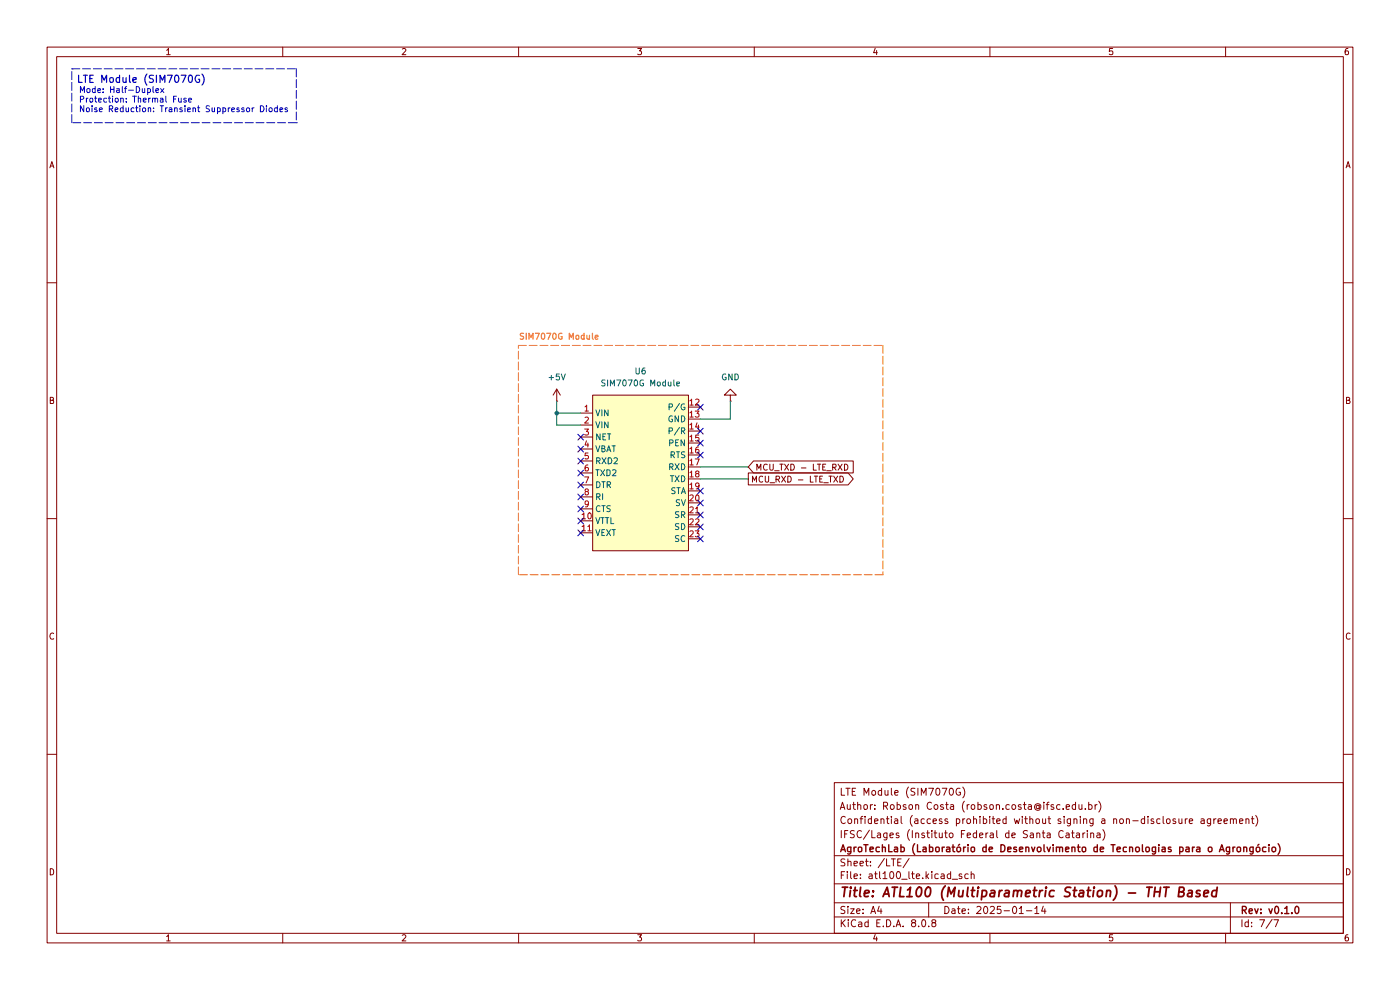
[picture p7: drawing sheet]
(kicad_sch
 (version 20231120)
 (generator "eeschema")
 (generator_version "8.0")
 (paper "A4")
 (title_block
  (title "ATL100 (Multiparametric Station) - THT Based")
  (date "2025-01-14")
  (rev "v0.1.0")
  (company "AgroTechLab (Laboratório de Desenvolvimento de Tecnologias para o Agrongócio)")
  (comment 1 "IFSC/Lages (Instituto Federal de Santa Catarina)")
  (comment 2 "Confidential (access prohibited without signing a non-disclosure agreement)")
  (comment 3 "Author: Robson Costa (robson.costa@ifsc.edu.br)")
  (comment 4 "LTE Module (SIM7070G)"))
 (lib_symbols
  (symbol "AgroTechLab:SIM7070G Module" (exclude_from_sim no) (in_bom yes) (on_board yes)
   (property "Reference" "U" (at -9.398 17.526 0) (effects (font (size 1.27 1.27))))
   (property "Value" "SIM7070G Module" (at 1.016 -18.034 0) (effects (font (size 1.27 1.27))))
   (property "Footprint" "AgroTechLab:SIM7070G Module" (at 2.286 -26.416 0) (effects (font (size 1.27 1.27)) (hide yes)))
   (property "Datasheet" "" (at -3.81 12.7 0) (effects (font (size 1.27 1.27)) (hide yes)))
   (property "Description" "LTE SIM7070G Module" (at 1.27 -20.32 0) (effects (font (size 1.27 1.27)) (hide yes)))
   (property "Manufacturer" "OEM" (at 1.27 -22.352 0) (effects (font (size 1.27 1.27)) (hide yes)))
   (property "Part Number" "OEM" (at 1.27 -24.384 0) (effects (font (size 1.27 1.27)) (hide yes)))
   (symbol "SIM7070G Module_1_1"
    (rectangle (start -10.16 16.51) (end 10.16 -16.51) (stroke (width 0) (type default)) (fill (type background)))
    (pin power_in line (at -12.7 12.7 0) (length 2.54) (name "VIN" (effects (font (size 1.27 1.27)))) (number "1" (effects (font (size 1.27 1.27)))))
    (pin bidirectional line (at -12.7 -10.16 0) (length 2.54) (name "VTTL" (effects (font (size 1.27 1.27)))) (number "10" (effects (font (size 1.27 1.27)))))
    (pin power_out line (at -12.7 -12.7 0) (length 2.54) (name "VEXT" (effects (font (size 1.27 1.27)))) (number "11" (effects (font (size 1.27 1.27)))))
    (pin power_in line (at 12.7 13.97 180) (length 2.54) (name "P/G" (effects (font (size 1.27 1.27)))) (number "12" (effects (font (size 1.27 1.27)))))
    (pin power_in line (at 12.7 11.43 180) (length 2.54) (name "GND" (effects (font (size 1.27 1.27)))) (number "13" (effects (font (size 1.27 1.27)))))
    (pin bidirectional line (at 12.7 8.89 180) (length 2.54) (name "P/R" (effects (font (size 1.27 1.27)))) (number "14" (effects (font (size 1.27 1.27)))))
    (pin bidirectional line (at 12.7 6.35 180) (length 2.54) (name "PEN" (effects (font (size 1.27 1.27)))) (number "15" (effects (font (size 1.27 1.27)))))
    (pin bidirectional line (at 12.7 3.81 180) (length 2.54) (name "RTS" (effects (font (size 1.27 1.27)))) (number "16" (effects (font (size 1.27 1.27)))))
    (pin bidirectional line (at 12.7 1.27 180) (length 2.54) (name "RXD" (effects (font (size 1.27 1.27)))) (number "17" (effects (font (size 1.27 1.27)))))
    (pin bidirectional line (at 12.7 -1.27 180) (length 2.54) (name "TXD" (effects (font (size 1.27 1.27)))) (number "18" (effects (font (size 1.27 1.27)))))
    (pin bidirectional line (at 12.7 -3.81 180) (length 2.54) (name "STA" (effects (font (size 1.27 1.27)))) (number "19" (effects (font (size 1.27 1.27)))))
    (pin power_in line (at -12.7 10.16 0) (length 2.54) (name "VIN" (effects (font (size 1.27 1.27)))) (number "2" (effects (font (size 1.27 1.27)))))
    (pin bidirectional line (at 12.7 -6.35 180) (length 2.54) (name "SV" (effects (font (size 1.27 1.27)))) (number "20" (effects (font (size 1.27 1.27)))))
    (pin bidirectional line (at 12.7 -8.89 180) (length 2.54) (name "SR" (effects (font (size 1.27 1.27)))) (number "21" (effects (font (size 1.27 1.27)))))
    (pin bidirectional line (at 12.7 -11.43 180) (length 2.54) (name "SD" (effects (font (size 1.27 1.27)))) (number "22" (effects (font (size 1.27 1.27)))))
    (pin bidirectional line (at 12.7 -13.97 180) (length 2.54) (name "SC" (effects (font (size 1.27 1.27)))) (number "23" (effects (font (size 1.27 1.27)))))
    (pin bidirectional line (at -12.7 7.62 0) (length 2.54) (name "NET" (effects (font (size 1.27 1.27)))) (number "3" (effects (font (size 1.27 1.27)))))
    (pin power_in line (at -12.7 5.08 0) (length 2.54) (name "VBAT" (effects (font (size 1.27 1.27)))) (number "4" (effects (font (size 1.27 1.27)))))
    (pin bidirectional line (at -12.7 2.54 0) (length 2.54) (name "RXD2" (effects (font (size 1.27 1.27)))) (number "5" (effects (font (size 1.27 1.27)))))
    (pin bidirectional line (at -12.7 0 0) (length 2.54) (name "TXD2" (effects (font (size 1.27 1.27)))) (number "6" (effects (font (size 1.27 1.27)))))
    (pin bidirectional line (at -12.7 -2.54 0) (length 2.54) (name "DTR" (effects (font (size 1.27 1.27)))) (number "7" (effects (font (size 1.27 1.27)))))
    (pin bidirectional line (at -12.7 -5.08 0) (length 2.54) (name "RI" (effects (font (size 1.27 1.27)))) (number "8" (effects (font (size 1.27 1.27)))))
    (pin bidirectional line (at -12.7 -7.62 0) (length 2.54) (name "CTS" (effects (font (size 1.27 1.27)))) (number "9" (effects (font (size 1.27 1.27)))))))
  (symbol "power:+5V"
   (power)
   (pin_numbers hide)
   (pin_names
    (offset 0) hide) (exclude_from_sim no) (in_bom yes) (on_board yes)
   (property "Reference" "#PWR" (at 0 -3.81 0) (effects (font (size 1.27 1.27)) (hide yes)))
   (property "Value" "+5V" (at 0 3.556 0) (effects (font (size 1.27 1.27))))
   (property "Footprint" "" (at 0 0 0) (effects (font (size 1.27 1.27)) (hide yes)))
   (property "Datasheet" "" (at 0 0 0) (effects (font (size 1.27 1.27)) (hide yes)))
   (property "Description" "Power symbol creates a global label with name \"+5V\"" (at 0 0 0) (effects (font (size 1.27 1.27)) (hide yes)))
   (symbol "+5V_0_1"
    (polyline (pts (xy -0.762 1.27) (xy 0 2.54)) (stroke (width 0) (type default)) (fill (type none)))
    (polyline (pts (xy 0 0) (xy 0 2.54)) (stroke (width 0) (type default)) (fill (type none)))
    (polyline (pts (xy 0 2.54) (xy 0.762 1.27)) (stroke (width 0) (type default)) (fill (type none))))
   (symbol "+5V_1_1"
    (pin power_in line (at 0 0 90) (length 0) (name "~" (effects (font (size 1.27 1.27)))) (number "1" (effects (font (size 1.27 1.27)))))))
  (symbol "power:GND"
   (power)
   (pin_numbers hide)
   (pin_names
    (offset 0) hide) (exclude_from_sim no) (in_bom yes) (on_board yes)
   (property "Reference" "#PWR" (at 0 -6.35 0) (effects (font (size 1.27 1.27)) (hide yes)))
   (property "Value" "GND" (at 0 -3.81 0) (effects (font (size 1.27 1.27))))
   (property "Footprint" "" (at 0 0 0) (effects (font (size 1.27 1.27)) (hide yes)))
   (property "Datasheet" "" (at 0 0 0) (effects (font (size 1.27 1.27)) (hide yes)))
   (property "Description" "Power symbol creates a global label with name \"GND\" , ground" (at 0 0 0) (effects (font (size 1.27 1.27)) (hide yes)))
   (symbol "GND_0_1"
    (polyline (pts (xy 0 0) (xy 0 -1.27) (xy 1.27 -1.27) (xy 0 -2.54) (xy -1.27 -1.27) (xy 0 -1.27)) (stroke (width 0) (type default)) (fill (type none))))
   (symbol "GND_1_1"
    (pin power_in line (at 0 0 270) (length 0) (name "~" (effects (font (size 1.27 1.27)))) (number "1" (effects (font (size 1.27 1.27))))))))
 (junction
  (at 118.11 87.63)
  (diameter 0)
  (color 0 0 0 0))
 (no_connect
  (at 123.19 105.41))
 (no_connect
  (at 148.59 104.14))
 (no_connect
  (at 148.59 114.3))
 (no_connect
  (at 148.59 109.22))
 (no_connect
  (at 148.59 106.68))
 (no_connect
  (at 123.19 92.71))
 (no_connect
  (at 123.19 97.79))
 (no_connect
  (at 123.19 110.49))
 (no_connect
  (at 148.59 96.52))
 (no_connect
  (at 123.19 113.03))
 (no_connect
  (at 123.19 100.33))
 (no_connect
  (at 148.59 86.36))
 (no_connect
  (at 148.59 93.98))
 (no_connect
  (at 123.19 95.25))
 (no_connect
  (at 148.59 111.76))
 (no_connect
  (at 123.19 107.95))
 (no_connect
  (at 148.59 91.44))
 (no_connect
  (at 123.19 102.87))
 (wire
  (pts (xy 148.59 99.06) (xy 158.75 99.06))
  (stroke (width 0) (type default)))
 (wire
  (pts (xy 148.59 88.9) (xy 154.94 88.9))
  (stroke (width 0) (type default)))
 (wire
  (pts (xy 118.11 90.17) (xy 118.11 87.63))
  (stroke (width 0) (type default)))
 (wire
  (pts (xy 123.19 90.17) (xy 118.11 90.17))
  (stroke (width 0) (type default)))
 (wire
  (pts (xy 154.94 85.09) (xy 154.94 88.9))
  (stroke (width 0) (type default)))
 (wire
  (pts (xy 118.11 85.09) (xy 118.11 87.63))
  (stroke (width 0) (type default)))
 (wire
  (pts (xy 118.11 87.63) (xy 123.19 87.63))
  (stroke (width 0) (type default)))
 (wire
  (pts (xy 148.59 101.6) (xy 158.75 101.6))
  (stroke (width 0) (type default)))
 (rectangle
  (start 15.24 14.605)
  (end 62.865 26.035)
  (stroke (width 0) (type dash))
  (fill (type none)))
 (rectangle
  (start 109.982 73.279)
  (end 187.325 121.92)
  (stroke (width 0) (type dash) (color 255 114 26 1))
  (fill (type none)))
 (text "LTE Module (SIM7070G)"
  (exclude_from_sim no)
  (at 29.972 17.018 0)
  (effects (font (size 1.524 1.524) (thickness 0.254)
    (bold yes))))
 (text "SIM7070G Module"
  (exclude_from_sim no)
  (at 118.618 71.628 0)
  (effects (font (size 1.27 1.27) (thickness 0.254)
    (bold yes) (color 255 114 26 1))))
 (text "Mode: Half-Duplex\nProtection: Thermal Fuse\nNoise Reduction: Transient Suppressor Diodes"
  (exclude_from_sim no)
  (at 16.637 21.336 0)
  (effects (font (size 1.27 1.27)) (justify left)))
 (global_label "MCU_TXD - LTE_RXD"
  (shape input)
  (at 158.75 99.06 0)
  (fields_autoplaced yes)
  (effects (font (size 1.27 1.27)) (justify left))
  (property "Intersheetrefs" "${INTERSHEET_REFS}" (at 181.5712 99.06 0) (effects (font (size 1.27 1.27)) (justify left) (hide yes))))
 (global_label "MCU_RXD - LTE_TXD"
  (shape output)
  (at 158.75 101.6 0)
  (fields_autoplaced yes)
  (effects (font (size 1.27 1.27)) (justify left))
  (property "Intersheetrefs" "${INTERSHEET_REFS}" (at 181.5712 101.6 0) (effects (font (size 1.27 1.27)) (justify left) (hide yes))))
 (symbol
  (lib_id "power:GND")
  (at 154.94 85.09 180)
  (unit 1)
  (exclude_from_sim no)
  (in_bom yes)
  (on_board yes)
  (dnp no)
  (fields_autoplaced yes)
  (property "Reference" "#PWR045" (at 154.94 78.74 0) (effects (font (size 1.27 1.27)) (hide yes)))
  (property "Value" "GND" (at 154.94 80.01 0) (effects (font (size 1.27 1.27))))
  (property "Footprint" "" (at 154.94 85.09 0) (effects (font (size 1.27 1.27)) (hide yes)))
  (property "Datasheet" "" (at 154.94 85.09 0) (effects (font (size 1.27 1.27)) (hide yes)))
  (property "Description" "Power symbol creates a global label with name \"GND\" , ground" (at 154.94 85.09 0) (effects (font (size 1.27 1.27)) (hide yes)))
  (pin "1"))
 (symbol
  (lib_id "AgroTechLab:SIM7070G Module")
  (at 135.89 100.33 0)
  (unit 1)
  (exclude_from_sim no)
  (in_bom yes)
  (on_board yes)
  (dnp no)
  (fields_autoplaced yes)
  (property "Reference" "U6" (at 135.89 78.74 0) (effects (font (size 1.27 1.27))))
  (property "Value" "SIM7070G Module" (at 135.89 81.28 0) (effects (font (size 1.27 1.27))))
  (property "Footprint" "AgroTechLab:SIM7070G Module" (at 138.176 126.746 0) (effects (font (size 1.27 1.27)) (hide yes)))
  (property "Datasheet" "" (at 132.08 87.63 0) (effects (font (size 1.27 1.27)) (hide yes)))
  (property "Description" "LTE SIM7070G Module" (at 137.16 120.65 0) (effects (font (size 1.27 1.27)) (hide yes)))
  (property "Manufacturer" "OEM" (at 137.16 122.682 0) (effects (font (size 1.27 1.27)) (hide yes)))
  (property "Part Number" "OEM" (at 137.16 124.714 0) (effects (font (size 1.27 1.27)) (hide yes)))
  (property "Sim.Device" "" (at 135.89 100.33 0) (effects (font (size 1.27 1.27)) (hide yes)))
  (property "Sim.Pins" "" (at 135.89 100.33 0) (effects (font (size 1.27 1.27)) (hide yes)))
  (pin "18")
  (pin "16")
  (pin "20")
  (pin "7")
  (pin "9")
  (pin "1")
  (pin "12")
  (pin "6")
  (pin "13")
  (pin "10")
  (pin "14")
  (pin "11")
  (pin "5")
  (pin "3")
  (pin "8")
  (pin "23")
  (pin "21")
  (pin "2")
  (pin "15")
  (pin "19")
  (pin "4")
  (pin "22")
  (pin "17"))
 (symbol
  (lib_id "power:+5V")
  (at 118.11 85.09 0)
  (unit 1)
  (exclude_from_sim no)
  (in_bom yes)
  (on_board yes)
  (dnp no)
  (fields_autoplaced yes)
  (property "Reference" "#PWR044" (at 118.11 88.9 0) (effects (font (size 1.27 1.27)) (hide yes)))
  (property "Value" "+5V" (at 118.11 80.01 0) (effects (font (size 1.27 1.27))))
  (property "Footprint" "" (at 118.11 85.09 0) (effects (font (size 1.27 1.27)) (hide yes)))
  (property "Datasheet" "" (at 118.11 85.09 0) (effects (font (size 1.27 1.27)) (hide yes)))
  (property "Description" "Power symbol creates a global label with name \"+5V\"" (at 118.11 85.09 0) (effects (font (size 1.27 1.27)) (hide yes)))
  (pin "1")))
